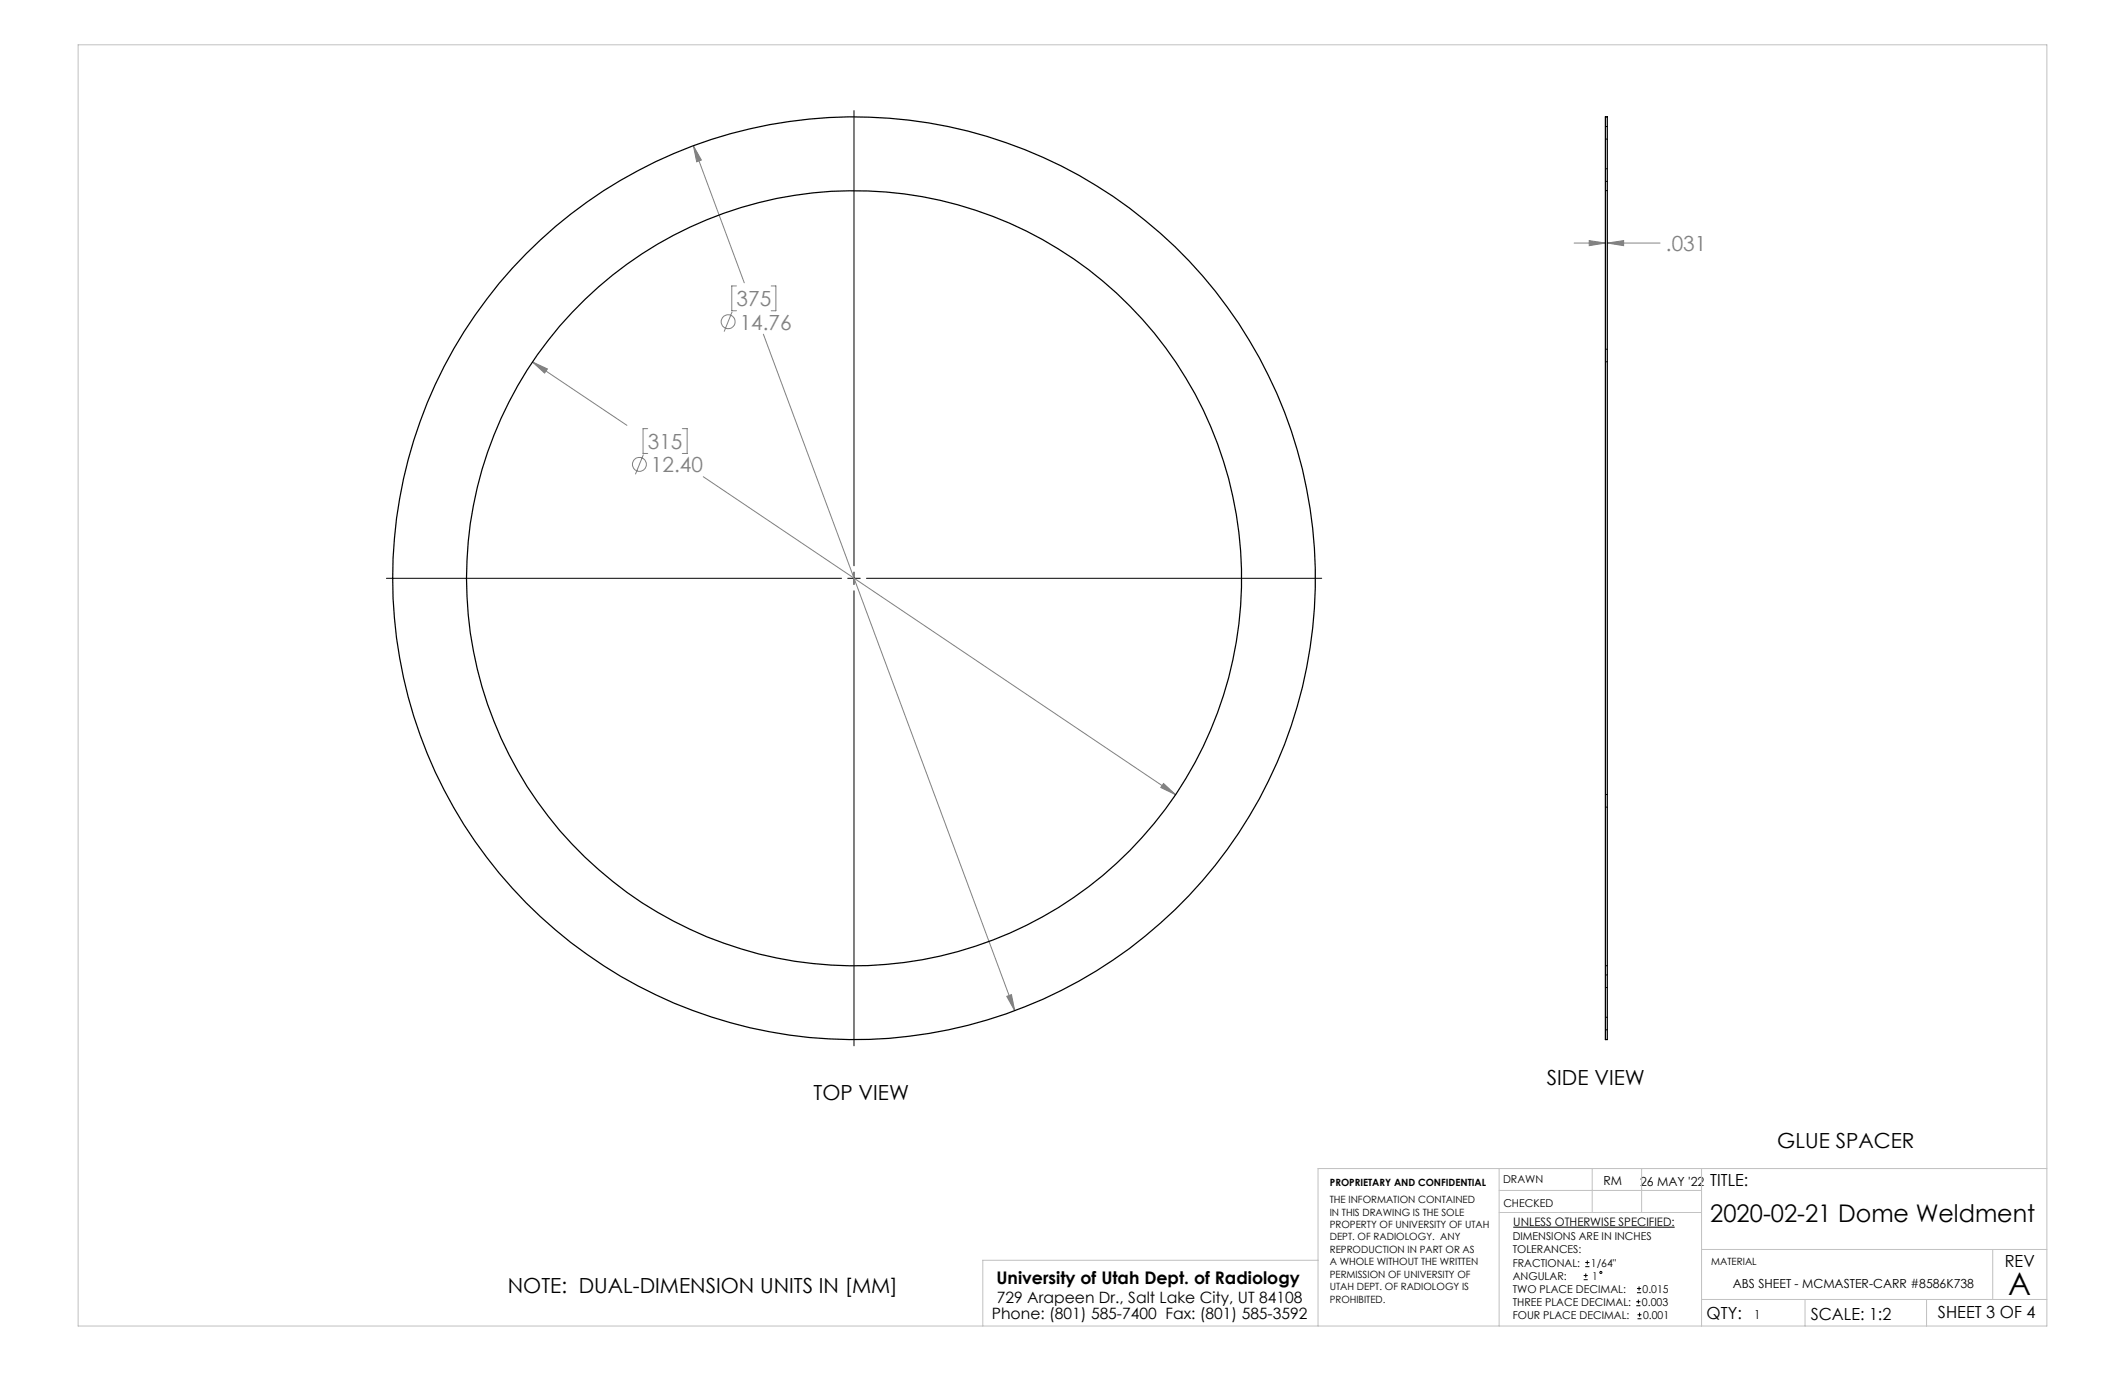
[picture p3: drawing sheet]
<svg xmlns="http://www.w3.org/2000/svg" width="432mm" height="279mm" viewBox="0 0 432 279" stroke-linecap="round" stroke-linejoin="round" font-family="sans-serif">
<g fill="none" stroke="#808080" stroke-width=".2">
<path d="M140.9 29.6l1.6 2.9-.9 .4zM140.9 29.6l10.3 27.9M149.6 58.1h-.9v5h.9M156.7 58.1h1v5h-1M319.9 49.4h6.3M322.9 48.9l3.3 .5-3.3 .5zM326.6 49.4l3.3-.5v1zM326.6 49.4h10.7M108.2 73.6l3 1.4-.5 .8zM108.2 73.6l19.2 12.8M148.8 63.4l-1.7 4M155.1 67.9l51.1 137.5"/>
<path d="M130.7 92.4l-1.6 4M131.6 87.1h-.9v5h.9M138.6 87.1h1v5h-1M142.9 96.9l96 64.6M236.4 159.2l2.5 2.3-3-1.5zM204.6 202.5l.9-.4 .7 3.3z"/>
<circle cx="148" cy="65.4" r="1.41"/>
<circle cx="129.9" cy="94.4" r="1.42"/>
</g>
<g fill="none" stroke="#000" stroke-width=".2">
<path d="M173.5 22.5v92.5M78.5 117.5h92.5M172.3 117.5h2.5M173.5 116.2v2.6M176.1 117.5h92.5M173.5 120.1v92.4M307.5 249.4h32.8M321.8 259.2h.8M322.1 257.4h.9M322.1 256.5h.9M322.2 258.8v.8M322.5 256.1v.9"/>
<path d="M321.8 260h.8M332.5 265.3h.8M332.5 264.5h.8M332.6 262.7h.9M332.6 261.8h.9M332.7 268h.9M332.7 267.2h.9M332.9 264.1v.8M333.1 261.4v.9M333.2 266.7v.9"/>
<circle cx="325.3" cy="258.6" r=".2"/>
</g>
<g fill="none" stroke="#c0c0c0" stroke-width=".2">
<path d="M15.9 9.1h400v260.4h-400zM304.6 237.5v32M323.5 237.5v8.9M333.6 237.5v8.9M345.8 237.5v32M415.9 237.5h-148.1v32M267.8 256.1h-68.1v13.4M304.6 246.4h41.2M304.6 241.9h41.2M345.8 253.9h70.1M404.9 253.9v10.2M345.8 264.1h70.1"/>
<path d="M366.8 264.1v5.4M391.5 264.1v5.4"/>
</g>
<path d="M236.4 159.2l-.5 .8 3 1.5zM108.2 73.6l2.5 2.2 .5-.8zM204.6 202.5l1.6 2.9-.7-3.3zM140.9 29.6l.7 3.3 .9-.4zM322.9 48.9l3.3 .5-3.3 .5zM326.6 49.4l3.3-.5v1z" fill="#808080"/>
<g fill="none" stroke="#000" stroke-width=".25">
<path d="M326.2 23.7h.4v187.5h-.4z"/>
<circle cx="173.5" cy="117.5" r="78.7"/>
<circle cx="173.5" cy="117.5" r="93.7"/>
</g>
<g fill="none" stroke="#000" stroke-width=".2" stroke-dasharray="1.3 .6">
<path d="M326.2 36.9h.4M326.2 28.3h.4M326.6 38.7h-.4M326.6 34.3h-.4M326.6 25.7h-.4M326.2 73.5h.4M326.6 71h-.4M326.2 164h.4M326.6 161.5h-.4M326.2 196.2h.4M326.6 198.1h-.4M326.2 200.7h.4"/>
<path d="M326.2 209.3h.4M326.6 206.7h-.4"/>
</g>
<text font-size="6.3" x="408.1" y="263.1">A</text>
<text font-size="4.9" x="347.5" y="248.2">2020-02-21 Dome Weldment</text>
<g font-size="4.2" fill="#808080">
<text x="338.5" y="51">.031</text>
<text x="149.7" y="62.2">375</text>
<text x="150.3" y="67">14.76</text>
<text x="131.6" y="91.2">315</text>
<text x="132.3" y="95.9">12.40</text>
</g>
<g font-size="4.2">
<text x="314.3" y="220.5">SIDE VIEW</text>
<text x="165.3" y="223.6">TOP VIEW</text>
<text x="361.1" y="233.3">GLUE SPACER</text>
<text x="103.2" y="262.7">NOTE: DUAL-DIMENSION UNITS IN [MM]</text>
</g>
<text font-size="3.5" x="202.5" y="260.9">University of Utah Dept. of Radiology</text>
<g font-size="3.4">
<text x="347.5" y="240.9">TITLE:</text>
<text x="407.4" y="257.6">REV</text>
<text x="346.8" y="268.1">QTY:</text>
<text x="368" y="268.1">SCALE: 1:2</text>
<text x="393.8" y="267.9">SHEET 3 OF 4</text>
</g>
<g font-size="3.2">
<text x="201.5" y="268">Phone: (801) 585-7400 Fax: (801) 585-3592</text>
<text x="202.6" y="264.8">729 Arapeen Dr., Salt Lake City, UT 84108</text>
</g>
<g font-size="2.5">
<text x="325.8" y="240.8">RM</text>
<text x="333.3" y="240.9">26 MAY '22</text>
<text x="352.1" y="261.7">ABS SHEET - MCMASTER-CARR #8586K738</text>
<text x="356.5" y="268">1</text>
</g>
<text font-size="2.4" x="307.5" y="249.1">UNLESS OTHERWISE SPECIFIED:</text>
<g font-size="2.2">
<text x="305.4" y="240.4">DRAWN</text>
<text x="305.5" y="245.3">CHECKED</text>
<text x="307.4" y="252.1">DIMENSIONS ARE IN INCHES</text>
<text x="307.4" y="254.7">TOLERANCES:</text>
<text x="307.4" y="257.4">FRACTIONAL:</text>
<text x="323.3" y="257.4">1/64&quot;</text>
<text x="307.4" y="262.7">TWO PLACE DECIMAL:</text>
<text x="307.4" y="260">ANGULAR:</text>
<text x="323.5" y="260">1</text>
<text x="333.8" y="262.7">0.015</text>
<text x="307.4" y="265.3">THREE PLACE DECIMAL:</text>
<text x="307.4" y="268">FOUR PLACE DECIMAL:</text>
<text x="333.6" y="265.3">0.003</text>
<text x="333.9" y="268">0.001</text>
</g>
<g font-size="2">
<text x="270.2" y="244.5">THE INFORMATION CONTAINED</text>
<text x="270.2" y="241.1">PROPRIETARY AND CONFIDENTIAL</text>
<text x="270.2" y="247">IN THIS DRAWING IS THE SOLE</text>
<text x="270.2" y="249.5">PROPERTY OF UNIVERSITY OF UTAH</text>
<text x="270.2" y="252.1">DEPT. OF RADIOLOGY. ANY</text>
<text x="270.2" y="254.6">REPRODUCTION IN PART OR AS</text>
<text x="270.2" y="257.1">A WHOLE WITHOUT THE WRITTEN</text>
<text x="347.7" y="257.1">MATERIAL</text>
<text x="270.2" y="259.6">PERMISSION OF UNIVERSITY OF</text>
<text x="270.2" y="262.1">UTAH DEPT. OF RADIOLOGY IS</text>
<text x="270.2" y="264.7">PROHIBITED.</text>
</g>
</svg>
